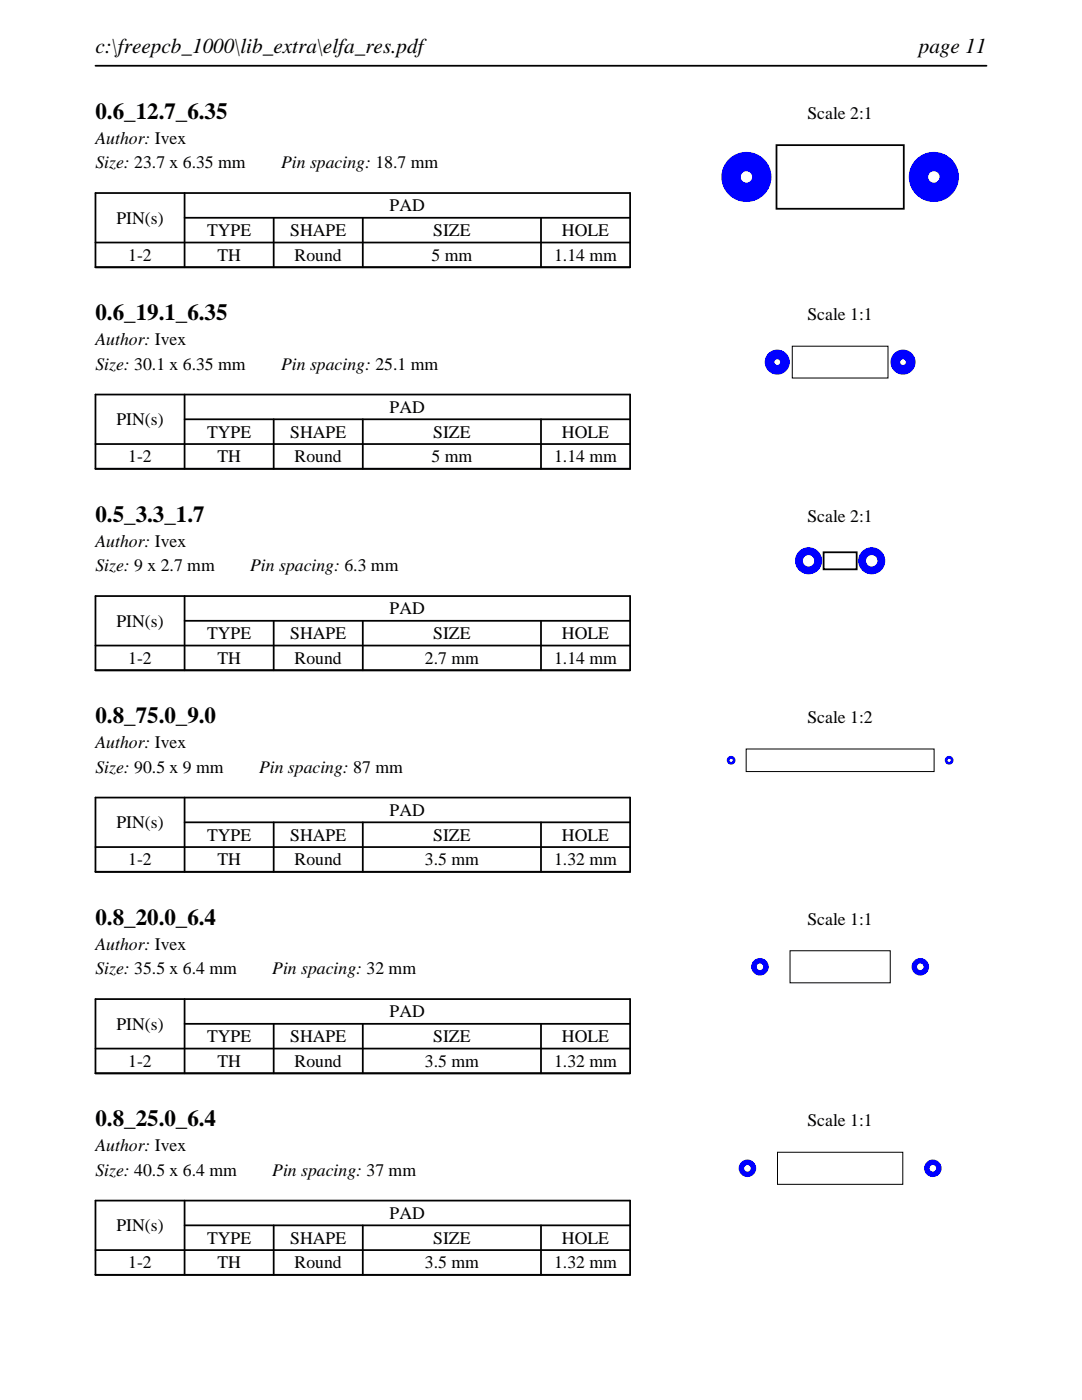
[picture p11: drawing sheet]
<svg xmlns="http://www.w3.org/2000/svg" width="216mm" height="279mm" viewBox="0 0 216 279" stroke-linecap="round" stroke-linejoin="round" font-family="sans-serif">
<path d="M19 13.1h177.8M19 38.5h106.7v14.8h-106.7zM36.8 38.5v14.8M19 48.4h106.7M36.8 43.5h88.9M54.6 43.5v9.8M72.4 43.5v9.8M107.9 43.5v9.8" fill="none" stroke="#000" stroke-width=".35"/>
<path d="M154.9 29h25.4v12.7h-25.4z" fill="none" stroke="#000" stroke-width=".36"/>
<g fill="#00f">
<path d="M143.9 35.3a5 5 0 0 0 10 0 5 5 0 0 0-10 0zM147.8 35.3a1.15 1.15 0 0 1 2.3 0 1.15 1.15 0 0 1-2.3 0z"/>
<path d="M181.3 35.3a5 5 0 0 0 10 0 5 5 0 0 0-10 0zM185.2 35.3a1.15 1.15 0 0 1 2.3 0 1.15 1.15 0 0 1-2.3 0z"/>
</g>
<path d="M19 78.7h106.7v14.9h-106.7zM36.8 78.7v14.9M19 88.6h106.7M36.8 83.7h88.9M54.6 83.7v9.9M72.4 83.7v9.9M107.9 83.7v9.9" fill="none" stroke="#000" stroke-width=".35"/>
<path d="M158.1 69.1h19.1v6.3h-19.1z" fill="none" stroke="#000" stroke-width=".2"/>
<g fill="#00f">
<path d="M152.6 72.3a2.5 2.5 0 0 0 5 0 2.5 2.5 0 0 0-5 0zM154.5 72.3a.6 .6 0 0 1 1.2 0 .6 .6 0 0 1-1.2 0z"/>
<path d="M177.7 72.3a2.5 2.5 0 0 0 5 0 2.5 2.5 0 0 0-5 0zM179.6 72.3a.6 .6 0 0 1 1.2 0 .6 .6 0 0 1-1.2 0z"/>
</g>
<path d="M19 119h106.7v14.8h-106.7zM36.8 119v14.8M19 128.8h106.7M36.8 123.9h88.9M54.6 123.9v9.9M72.4 123.9v9.9M107.9 123.9v9.9" fill="none" stroke="#000" stroke-width=".35"/>
<path d="M164.3 110.2h6.6v3.4h-6.6z" fill="none" stroke="#000" stroke-width=".36"/>
<g fill="#00f">
<path d="M158.6 111.9a2.7 2.7 0 0 0 5.4 0 2.7 2.7 0 0 0-5.4 0zM160.2 111.9a1.15 1.15 0 0 1 2.3 0 1.15 1.15 0 0 1-2.3 0z"/>
<path d="M171.2 111.9a2.7 2.7 0 0 0 5.4 0 2.7 2.7 0 0 0-5.4 0zM172.8 111.9a1.15 1.15 0 0 1 2.3 0 1.15 1.15 0 0 1-2.3 0z"/>
</g>
<path d="M19 159.2h106.7v14.8h-106.7zM36.8 159.2v14.8M19 169.1h106.7M36.8 164.1h88.9M54.6 164.1v9.9M72.4 164.1v9.9M107.9 164.1v9.9" fill="none" stroke="#000" stroke-width=".35"/>
<path d="M148.9 149.5h37.5v4.5h-37.5z" fill="none" stroke="#000" stroke-width=".2"/>
<g fill="#00f">
<path d="M145 151.7a.9 .9 0 0 0 1.8 0 .9 .9 0 0 0-1.8 0zM145.6 151.7a.33 .33 0 0 1 .6 0 .33 .33 0 0 1-.6 0z"/>
<path d="M188.5 151.7a.9 .9 0 0 0 1.8 0 .9 .9 0 0 0-1.8 0zM189.1 151.7a.33 .33 0 0 1 .6 0 .33 .33 0 0 1-.6 0z"/>
</g>
<path d="M19 199.4h106.7v14.8h-106.7zM36.8 199.4v14.8M19 209.3h106.7M36.8 204.3h88.9M54.6 204.3v9.9M72.4 204.3v9.9M107.9 204.3v9.9" fill="none" stroke="#000" stroke-width=".35"/>
<path d="M157.6 189.7h20v6.4h-20z" fill="none" stroke="#000" stroke-width=".2"/>
<g fill="#00f">
<path d="M149.9 192.9a1.75 1.75 0 0 0 3.5 0 1.75 1.75 0 0 0-3.5 0zM151 192.9a.66 .66 0 0 1 1.3 0 .66 .66 0 0 1-1.3 0z"/>
<path d="M181.9 192.9a1.75 1.75 0 0 0 3.5 0 1.75 1.75 0 0 0-3.5 0zM183 192.9a.66 .66 0 0 1 1.3 0 .66 .66 0 0 1-1.3 0z"/>
</g>
<path d="M19 239.6h106.7v14.8h-106.7zM36.8 239.6v14.8M19 249.5h106.7M36.8 244.5h88.9M54.6 244.5v9.9M72.4 244.5v9.9M107.9 244.5v9.9" fill="none" stroke="#000" stroke-width=".35"/>
<path d="M155.1 230h25v6.4h-25z" fill="none" stroke="#000" stroke-width=".2"/>
<g fill="#00f">
<path d="M147.4 233.2a1.75 1.75 0 0 0 3.5 0 1.75 1.75 0 0 0-3.5 0zM148.5 233.2a.66 .66 0 0 1 1.3 0 .66 .66 0 0 1-1.3 0z"/>
<path d="M184.4 233.2a1.75 1.75 0 0 0 3.5 0 1.75 1.75 0 0 0-3.5 0zM185.5 233.2a.66 .66 0 0 1 1.3 0 .66 .66 0 0 1-1.3 0z"/>
</g>
<g font-size="4.6">
<text x="19" y="23.7">0.6_12.7_6.35</text>
<text x="19" y="63.9">0.6_19.1_6.35</text>
<text x="19" y="104.1">0.5_3.3_1.7</text>
<text x="19" y="144.4">0.8_75.0_9.0</text>
<text x="19" y="184.6">0.8_20.0_6.4</text>
<text x="19" y="224.8">0.8_25.0_6.4</text>
</g>
<g font-size="4.2">
<text x="19" y="10.6">c:\freepcb_1000\lib_extra\elfa_res.pdf</text>
<text x="183.3" y="10.6">page 11</text>
</g>
<g font-size="3.5">
<text x="161.1" y="23.7">Scale 2:1</text>
<text x="19" y="28.6">Author: Ivex</text>
<text x="19" y="33.6">Size: 23.7 x 6.35 mm</text>
<text x="56.1" y="33.6">Pin spacing: 18.7 mm</text>
<text x="23.2" y="44.6">PIN(s)</text>
<text x="41.3" y="47.1">TYPE</text>
<text x="57.9" y="47.1">SHAPE</text>
<text x="77.8" y="42.2">PAD</text>
<text x="86.4" y="47.1">SIZE</text>
<text x="112.1" y="47.1">HOLE</text>
<text x="25.6" y="52.1">1-2</text>
<text x="43.4" y="52.1">TH</text>
<text x="58.8" y="52.1">Round</text>
<text x="86.1" y="52.1">5 mm</text>
<text x="110.6" y="52.1">1.14 mm</text>
<text x="161.1" y="63.9">Scale 1:1</text>
<text x="19" y="68.9">Author: Ivex</text>
<text x="19" y="73.8">Size: 30.1 x 6.35 mm</text>
<text x="56.1" y="73.8">Pin spacing: 25.1 mm</text>
<text x="77.8" y="82.4">PAD</text>
<text x="23.2" y="84.8">PIN(s)</text>
<text x="41.3" y="87.3">TYPE</text>
<text x="57.9" y="87.3">SHAPE</text>
<text x="86.4" y="87.3">SIZE</text>
<text x="112.1" y="87.3">HOLE</text>
<text x="25.6" y="92.3">1-2</text>
<text x="43.4" y="92.3">TH</text>
<text x="58.8" y="92.3">Round</text>
<text x="86.1" y="92.3">5 mm</text>
<text x="110.6" y="92.3">1.14 mm</text>
<text x="161.1" y="104.1">Scale 2:1</text>
<text x="19" y="109.1">Author: Ivex</text>
<text x="19" y="114">Size: 9 x 2.7 mm</text>
<text x="49.9" y="114">Pin spacing: 6.3 mm</text>
<text x="23.2" y="125.1">PIN(s)</text>
<text x="77.8" y="122.6">PAD</text>
<text x="41.3" y="127.6">TYPE</text>
<text x="57.9" y="127.6">SHAPE</text>
<text x="86.4" y="127.6">SIZE</text>
<text x="112.1" y="127.6">HOLE</text>
<text x="25.6" y="132.5">1-2</text>
<text x="43.4" y="132.5">TH</text>
<text x="58.8" y="132.5">Round</text>
<text x="84.8" y="132.5">2.7 mm</text>
<text x="110.6" y="132.5">1.14 mm</text>
<text x="19" y="149.3">Author: Ivex</text>
<text x="161.1" y="144.4">Scale 1:2</text>
<text x="19" y="154.2">Size: 90.5 x 9 mm</text>
<text x="51.7" y="154.2">Pin spacing: 87 mm</text>
<text x="23.2" y="165.3">PIN(s)</text>
<text x="41.3" y="167.8">TYPE</text>
<text x="57.9" y="167.8">SHAPE</text>
<text x="77.8" y="162.8">PAD</text>
<text x="86.4" y="167.8">SIZE</text>
<text x="112.1" y="167.8">HOLE</text>
<text x="25.6" y="172.7">1-2</text>
<text x="43.4" y="172.7">TH</text>
<text x="58.8" y="172.7">Round</text>
<text x="84.8" y="172.7">3.5 mm</text>
<text x="110.6" y="172.7">1.32 mm</text>
<text x="161.1" y="184.6">Scale 1:1</text>
<text x="19" y="189.5">Author: Ivex</text>
<text x="19" y="194.5">Size: 35.5 x 6.4 mm</text>
<text x="54.3" y="194.5">Pin spacing: 32 mm</text>
<text x="77.8" y="203.1">PAD</text>
<text x="23.2" y="205.5">PIN(s)</text>
<text x="41.3" y="208">TYPE</text>
<text x="57.9" y="208">SHAPE</text>
<text x="86.4" y="208">SIZE</text>
<text x="112.1" y="208">HOLE</text>
<text x="25.6" y="212.9">1-2</text>
<text x="43.4" y="212.9">TH</text>
<text x="58.8" y="212.9">Round</text>
<text x="84.8" y="212.9">3.5 mm</text>
<text x="110.6" y="212.9">1.32 mm</text>
<text x="161.1" y="224.8">Scale 1:1</text>
<text x="19" y="229.7">Author: Ivex</text>
<text x="19" y="234.7">Size: 40.5 x 6.4 mm</text>
<text x="54.3" y="234.7">Pin spacing: 37 mm</text>
<text x="23.2" y="245.7">PIN(s)</text>
<text x="77.8" y="243.3">PAD</text>
<text x="41.3" y="248.2">TYPE</text>
<text x="57.9" y="248.2">SHAPE</text>
<text x="86.4" y="248.2">SIZE</text>
<text x="112.1" y="248.2">HOLE</text>
<text x="25.6" y="253.2">1-2</text>
<text x="43.4" y="253.2">TH</text>
<text x="58.8" y="253.2">Round</text>
<text x="84.8" y="253.2">3.5 mm</text>
<text x="110.6" y="253.2">1.32 mm</text>
</g>
</svg>
